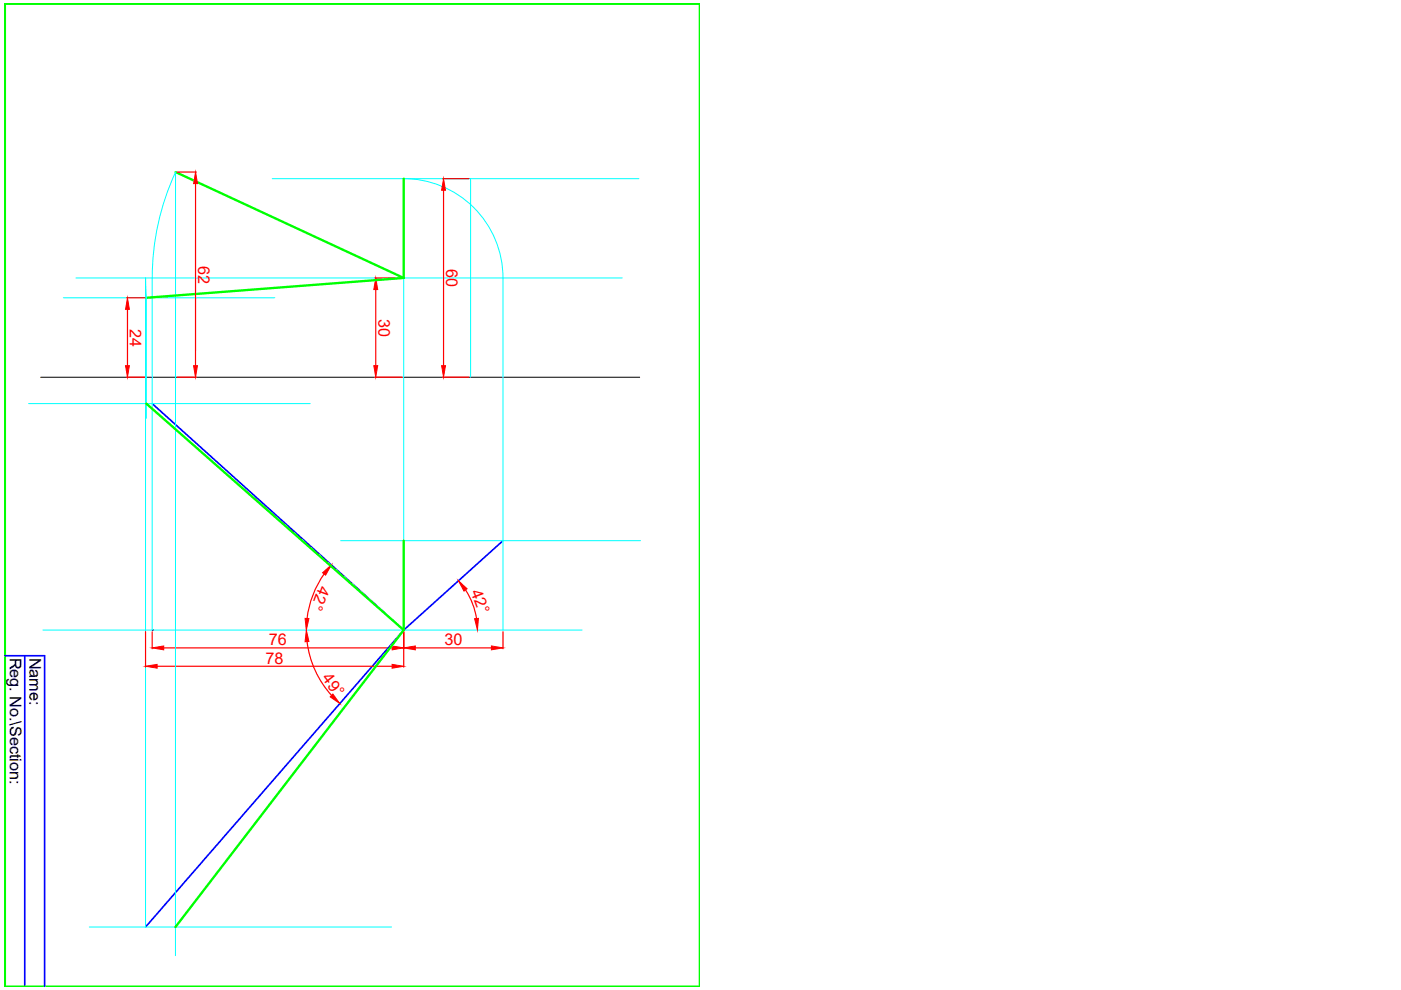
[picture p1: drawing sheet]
<svg xmlns="http://www.w3.org/2000/svg" width="297mm" height="210mm" viewBox="0 0 297 210" stroke-linecap="round" stroke-linejoin="round" font-family="sans-serif">
<!-- layer: FVnTV -->
<path d="M1 .8h147.4v208.4h-147.4zM37.2 36.5l48.4 22.4M85.6 37.9v21M85.6 58.9l-54.6 4.2M31 85.6l54.6 48-48.4 63M85.6 114.6v19" fill="none" stroke="#0f0" stroke-width=".5"/>
<!-- layer: TrueLengthLines -->
<path d="M32.3 85.6l53.3 48M106.6 114.6l-21 19M1 139h8.5v70.2M5.2 139v70.2M85.6 133.6l-54.7 63" fill="none" stroke="#00f" stroke-width=".35"/>
<!-- layer: XYline -->
<path d="M8.6 80h127" fill="none" stroke="#000" stroke-width=".21"/>
<!-- layer: ProjectorLine -->
<path d="M57.7 37.9h77.8M85.4 37.9a21.1 21.1 0 0 1 21.2 21v74.7M99.8 37.9v42.1M16.1 58.9h115.8M85.6 58.9v74.7M13.4 63.1h44.9M6.1 85.6h59.7M31 88.7v-25.6l-.1-4.2v137.7M72.2 114.6h63.6M9.1 133.6h114.3M32.3 133.6v-74.7a53.3 53.3 0 0 1 4.9-22.4v166.1M18.9 196.6h64.1" fill="none" stroke="#0ff" stroke-width=".21"/>
<!-- layer: DimensionLine -->
<g fill="none" stroke="#f00" stroke-width=".25">
<path d="M37.6 36.5h4M41.5 38.9v38.6M93.9 37.9h5.5M79.5 58.9h5.7M94 40.3v37.2M26.8 80h3.9M26.8 63.1h3.9M27 65.6v11.9M37.6 80h4M79.5 80h5.7M79.7 61.4v16.1M93.9 80h5.5"/>
<path d="M30.9 133.9v7.5M32.3 133.9v3.6M34.7 137.4h48.4M65.1 136a20.6 20.6 0 0 0 5.2 11.4M68.7 121.7a20.6 20.6 0 0 0-3.6 9.4M85.6 133.9v7.5M88 137.4h16.2M98.7 125.1a15.6 15.6 0 0 1 2.3 6M106.6 133.9v3.6M33.3 141.3h49.8"/>
</g>
<g fill="#f00" stroke="#f00" stroke-width=".21">
<path d="M85.6 137.4l2.4-.4v.8z"/>
<path d="M104.2 137l2.4 .4-2.4 .4z"/>
<path d="M100.6 131.2l.8-.1-.2 2.5z"/>
<path d="M97.2 123.1l1.8 1.7-.6 .5z"/>
<path d="M83.1 137l2.5 .4-2.5 .4z"/>
<path d="M32.3 137.4l2.4-.4v.8z"/>
<path d="M30.9 141.3l2.4-.4v.8z"/>
<path d="M83.1 140.9l2.5 .4-2.5 .4z"/>
<path d="M64.9 133.6l.6 2.4-.8 .1z"/>
<path d="M70.6 147.2l1.4 2-2-1.4z"/>
<path d="M68.4 121.4l1.8-1.6-1.2 2.1z"/>
<path d="M64.7 131.1l.8 .1-.6 2.4z"/>
<path d="M79.7 58.9l.4 2.5h-.8z"/>
<path d="M79.3 77.5h.8l-.4 2.5z"/>
<path d="M41.5 36.5l.4 2.4h-.9z"/>
<path d="M41 77.5h.9l-.4 2.5z"/>
<path d="M94 37.9l.5 2.4h-.9z"/>
<path d="M93.6 77.5h.9l-.5 2.5z"/>
<path d="M27 63.1l.4 2.5h-.8z"/>
<path d="M26.6 77.5h.8l-.4 2.5z"/>
</g>
<!-- layer: 0 -->
<path d="M32.3 133.6h.1" fill="none" stroke="#000" stroke-width=".25"/>
<g font-size="3.4" fill="#f00">
<text x="42" y="56.4" transform="rotate(90 42 56.4)">62</text>
<text x="94.6" y="57" transform="rotate(90 94.6 57)">60</text>
<text x="27.6" y="69.7" transform="rotate(90 27.6 69.7)">24</text>
<text x="80.2" y="67.6" transform="rotate(90 80.2 67.6)">30</text>
<text x="67.7" y="124" transform="rotate(111 67.7 124)">42°</text>
<text x="99.8" y="125.5" transform="rotate(69 99.8 125.5)">42°</text>
<text x="57" y="136.8">76</text>
<text x="94.2" y="136.8">30</text>
<text x="56.3" y="140.7">78</text>
<text x="68.2" y="143.8" transform="rotate(52 68.2 143.8)">49°</text>
</g>
<g font-size="3.4">
<text x="2" y="139.4" transform="rotate(90 2 139.4)">Reg. No.\Section:</text>
<text x="6.3" y="139.4" transform="rotate(90 6.3 139.4)">Name:</text>
</g>
</svg>
